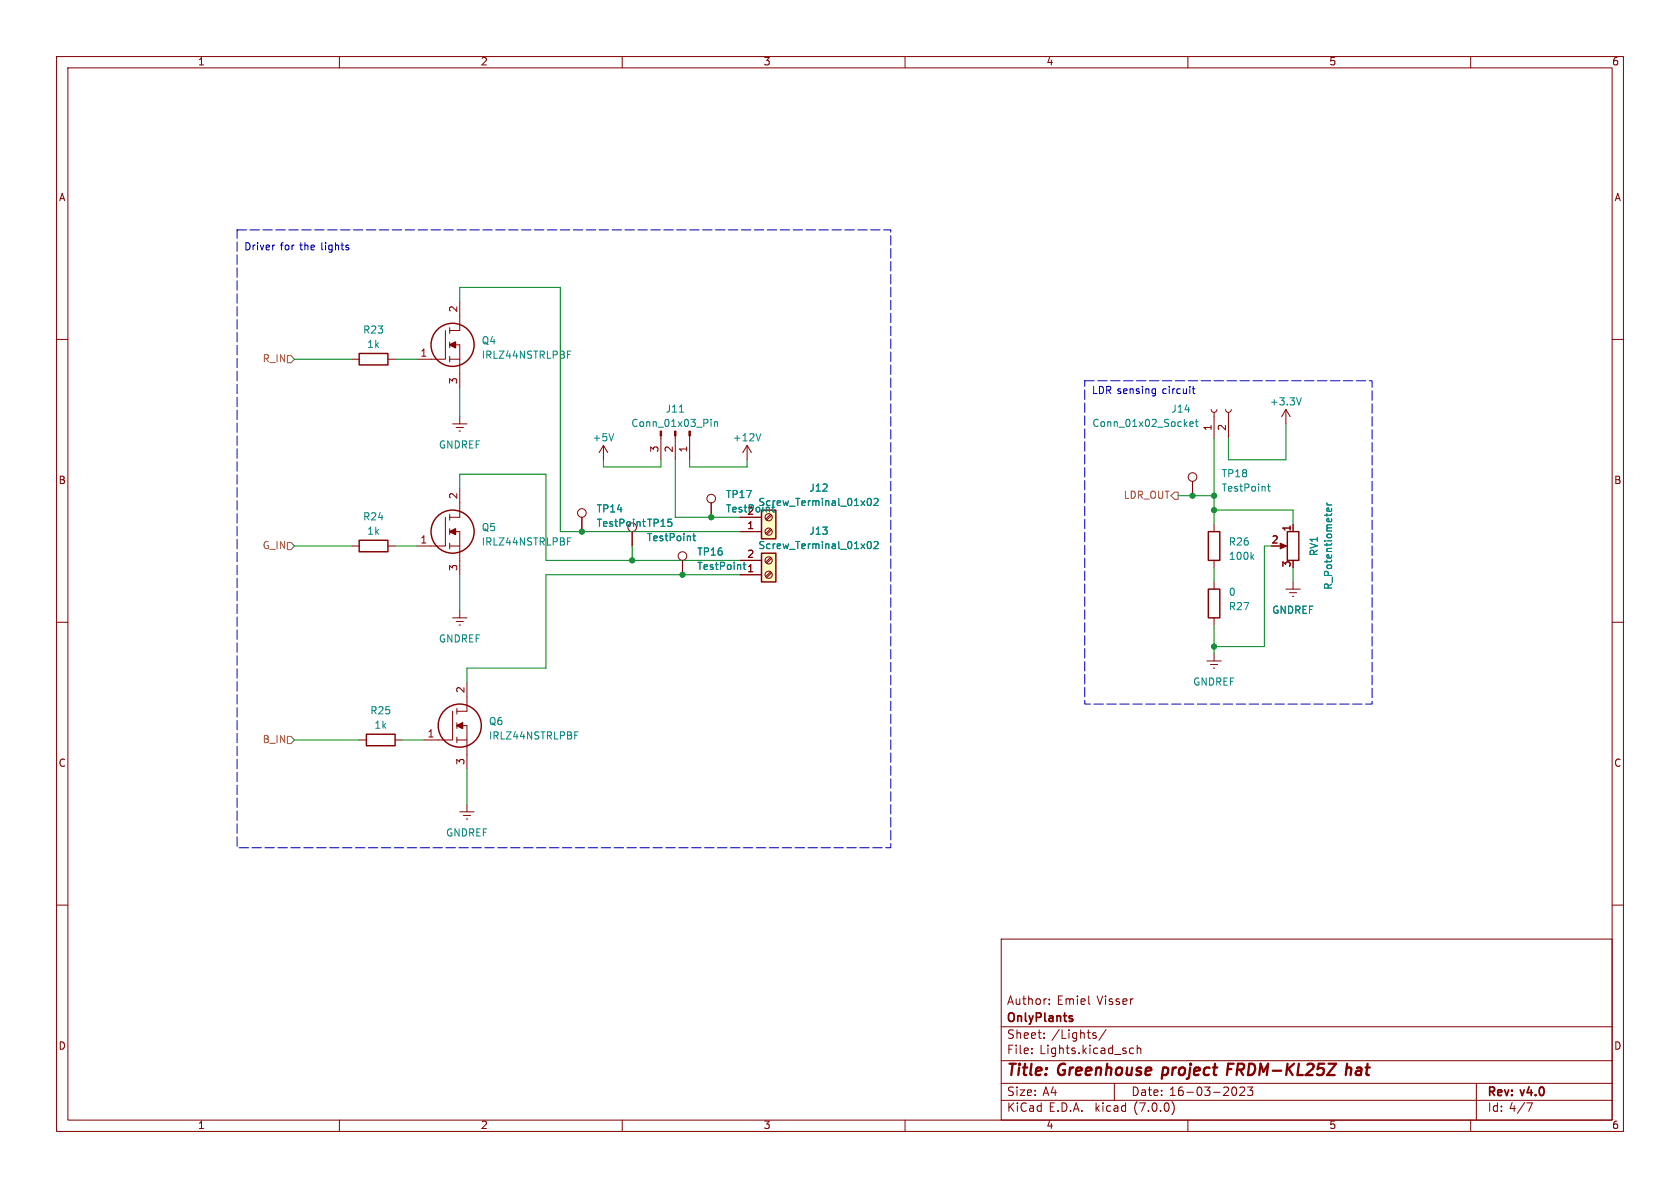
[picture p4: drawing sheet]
<svg xmlns="http://www.w3.org/2000/svg" width="297mm" height="210mm" viewBox="0 0 297 210" stroke-linecap="round" stroke-linejoin="round" font-family="sans-serif">
<g fill="none" stroke="#840000" stroke-width=".18">
<path d="M10 10h277v190h-277zM12 12h273v186h-273zM60 10v2M110 10v2M160 10v2M210 10v2M260 10v2M10 60h2M78.7 58.4v5.1h-5M79.5 57.9v1M81.3 53.3v5.1h-1.8M285 60h2"/>
<path d="M62.2 63.5h1.3M68.6 63.5h1.2M79.5 63.5h1.8M79.5 60.5v1M79.5 63v1M79.5 61h1.8v7.6M80 74.9h2.5M80.6 75.6h1.3M81.2 76.2h.2M81.3 73.7v1.2M106.7 78.7l-.8 1.3M106.7 78.7v2.6"/>
<path d="M106.7 78.7l.7 1.3M116.8 77.1v4.2M119.4 77.1v4.2M121.9 77.1v4.2M132.1 78.7l-.8 1.3M132.1 78.7v2.6M132.1 78.7l.7 1.3M214.1 72.4l.2 .3 .3 .2 .4-.1 .1-.4M214.6 72.9v4.6M216.7 72.4l.1 .3 .4 .2 .3-.1 .2-.4M217.2 72.9v4.6M227.3 72.4l-.7 1.3"/>
<path d="M227.3 72.4v2.5M227.3 72.4l.8 1.3M62.2 96.5h1.3M68.6 96.5h1.2M78.7 91.4v5.1h-5M79.5 90.9v1M79.5 93.5v1M79.5 96v1M79.5 94h1.8v7.6M79.5 96.5h1.8M81.3 86.4v5h-1.8M102.9 91.4v2.6"/>
<path d="M111.8 94v2.5M120.6 99.1v2.5M125.7 88.9v2.5M130.8 99.1h3.8M130.8 94h3.8M130.8 91.4h3.8M136.2 98.6l-.8 .8M136.2 90.9l-.8 .9M136.2 93.5l-.8 .8M136.4 98.7l-.9 .9M136.4 91.1l-.9 .8M136.4 93.6l-.9 .9"/>
<path d="M210.8 85.1v2.5M214.6 92.7v1.3M214.6 99.1v1.2M226.1 96.5h1M228.6 92.7v1.3M10 110h2M80 109.2h2.5M80.6 109.9h1.3M81.2 110.5h.2M81.3 108v1.2M130.8 101.6h3.8M136.2 101.1l-.8 .8"/>
<path d="M136.4 101.3l-.9 .8M213.4 116.8h2.5M214 117.5h1.3M214.5 118.1h.3M214.6 102.9v1.2M214.6 109.2v1.3M214.6 115.6v1.2M227.3 104.1h2.6M228 104.8h1.2M228.5 105.4h.2M228.6 102.9v1.2M285 110h2"/>
<path d="M63.5 130.8h1.3M69.8 130.8h1.3M80 125.7v5.1h-5.1M80.8 128.3h1.7v7.6M80.8 125.2v1M80.8 127.8v1M80.8 130.3v1M80.8 130.8h1.7M82.5 120.7v5h-1.7M10 160h2M81.3 143.5h2.5M81.9 144.1h1.3"/>
<path d="M82.4 144.8h.3M82.5 142.2v1.3M285 160h2M177 166h108v32h-108zM185.5 177.4v.2M185.5 176.6v.2M192.5 177.5l.2 .1M60 198v2M110 198v2M160 198v2M177 194.5h108M177 191.5h108"/>
<path d="M177 187.5h108M177 181.5h108M182.4 186.1v.2M182.4 185.3v.2M184.6 183.4v.2M184.6 182.6v.2M193.4 183.1h.4v.2l-.2 .3h-.3M193.4 182.6h.4M195.5 182l-1.2 1.9M197 191.5v3M199.8 186.1l.2 .2 .4-.1M200.4 185.3h-.4l-.2 .1"/>
<path d="M201 185.4l.3-.1h.3l.1 1M201 184.8v1.5M207.2 194.8a1.74 1.74 0 0 1 0 2.2M210 198v2M218 192.2h.1a.81 .81 0 0 1 .6 .6 .81 .81 0 0 1-.3 .8h-.4M219.2 192.3l.6-.1 .2 .1v.3l-.9 1.1h.9M220.5 192.2h1l-.5 .5 .4 .2v.6l-.2 .2h-.4l-.3-.2M260 198v2M261 191.5v6.5M270.9 195l-.6 1.5"/>
<circle cx="102.9" cy="90.7" r=".76"/>
<circle cx="120.6" cy="98.3" r=".76"/>
<circle cx="125.7" cy="88.1" r=".76"/>
<circle cx="135.9" cy="99.1" r=".63"/>
<circle cx="135.9" cy="91.4" r=".63"/>
<circle cx="135.9" cy="94" r=".63"/>
<circle cx="210.8" cy="84.3" r=".76"/>
<circle cx="135.9" cy="101.6" r=".63"/>
</g>
<path d="M217 189h.7M218.1 188h-1l-.2 2M238.1 188.9a.49 .49 0 0 1 .8 .1l-.1 1M238.2 188l-.3 2" fill="none" stroke="#840000" stroke-width=".4"/>
<path d="M189.4 179.6h.2M189.4 180.1l.2 .2-.2 .3" fill="none" stroke="#840000" stroke-width=".3"/>
<g fill="#840000" stroke="#840000" stroke-width=".18">
<path d="M116.7 76.2h.3v.9h-.3z"/>
<path d="M119.3 76.2h.2v.9h-.2z"/>
<path d="M121.8 76.2h.2v.9h-.2z"/>
<path d="M226.3 96l1.2 .5-1.2 .5z"/>
</g>
<g fill="none" stroke="#008484" stroke-width=".18">
<path d="M100.3 62.7h.5M100.3 62.1h.6M108.5 76.7l-.4 1.2M120.1 72.9h.7M125.7 74.1v.1M125.7 74.6v.8M126.3 74.6v.8M126.3 74.7l.2-.1h.3v.8M134.5 76.7l-.4 1.2M210.3 75l.7-.1-.1-.3h-.4l-.2 .1 .1 .6h.5M211.3 74.6h.5M211.5 74.1v1.1l.3 .2"/>
<path d="M230.1 70.3l-.5 1.3M100.3 95.7h.5M100.3 95.1h.6M113.6 92.2h.5M122.5 94.7h.5M122.7 94.3v1.1l.3 .2M131.4 99.8h.4M131.5 99.4l.1 1.2M153.4 88.2l.2-.1a.68 .68 0 0 1 .4 .6 .68 .68 0 0 1-.4 .7l-.2-.2-.1-.3zM153.4 95.8l.2-.1a.68 .68 0 0 1 .4 .7 .68 .68 0 0 1-.4 .6l-.2-.1-.1-.4zM154.5 95.8l.5-.1 .2 .4-.7 .9h.7M154.5 88.2l.5-.1 .2 .4-.7 .9h.7"/>
<path d="M221.3 98.4l.4 .5M221.7 98l-.5 .5M224.1 86h.5M224.3 85.6v1l.3 .2M234.6 88.9l.2 .4M234.6 89.3h.8M235.4 89.9v.3l-.2 .2h-.6v-.5l.3-.1 .1 .6M101.6 130h.4M101.6 129.4h.6"/>
</g>
<g fill="none" stroke="#840000" stroke-width=".25">
<path d="M63.5 62.5h5.1v2h-5.1zM63.5 95.5h5.1v2h-5.1zM134.6 97.8h2.6v5.1h-2.6zM134.6 90.2h2.6v5.1h-2.6zM213.6 94h2v5.1h-2zM227.6 94h2v5.1h-2zM213.6 104.1h2v5.1h-2zM64.8 129.8h5v2h-5z"/>
<circle cx="80" cy="61" r="3.8"/>
<circle cx="80" cy="94" r="3.8"/>
<circle cx="81.3" cy="128.3" r="3.8"/>
</g>
<g fill="#840000" stroke="#840000" stroke-width=".25">
<path d="M79.5 61l1-.5v1z"/>
<path d="M80.8 128.3l1-.5v1z"/>
<path d="M79.5 94l1-.5v1z"/>
</g>
<g fill="#ffffc2" stroke="#ffffc2" stroke-width=".18">
<path d="M134.6 97.8h2.6v5.1h-2.6z"/>
<path d="M134.6 90.2h2.6v5.1h-2.6z"/>
</g>
<path d="M50.8 62.9h.6l.7 .6-.7 .6h-.6zM50.8 95.9h.6l.7 .6-.7 .7h-.6zM207.6 87h.7v1.3h-.7l-.6-.7zM50.8 130.2h.6l.7 .6-.7 .6h-.6z" fill="none" stroke="#848400" stroke-width=".18"/>
<path d="M48.4 43.3h.2M61.6 43.8v.3M203.9 68.7l.4 .1M204.3 68.7v1.1l-.3 .2M204.3 69.5l-.4 .1M210.8 68.7h.5M211 68.3v1.1l.3 .2" fill="none" stroke="#0000c2" stroke-width=".18"/>
<path d="M41.9 40.6h115.6v109.3h-115.6v-109.3M191.8 67.3h50.8v57.2h-50.8v-57.2" fill="none" stroke="#0000c2" stroke-width=".18" stroke-dasharray="1.7 .6"/>
<g fill="none" stroke="#008400" stroke-width=".18">
<path d="M81.3 53.3v-2.5h17.8v43.2h31.7M52.1 63.5h10.1M69.8 63.5h3.9M81.3 68.6v5.1M214.6 77.5v15.2M227.3 74.9v6.4h-10.1v-3.8M52.1 96.5h10.1M69.8 96.5h3.9M81.3 86.4v-2.6h15.2v15.3h34.3M106.7 81.3v1.3h10.1v-1.3M111.8 96.5v2.6M119.4 81.3v10.1h11.4"/>
<path d="M121.9 81.3v1.3h10.2v-1.3M208.3 87.6h6.3M214.6 90.2h14v2.5M224.8 96.5h-1.3v17.8h-8.9M81.3 101.6v6.4M130.8 101.6h-34.3v16.5h-14v2.6M214.6 100.3v2.6M214.6 110.5v5.1M228.6 100.3v2.6M52.1 130.8h11.4M71.1 130.8h3.8M82.5 135.9v6.3"/>
</g>
<g fill="#008400" stroke="#008400" stroke-width=".18">
<circle cx="102.9" cy="94" r=".46"/>
<circle cx="125.7" cy="91.4" r=".46"/>
<circle cx="214.6" cy="90.2" r=".46"/>
<circle cx="214.6" cy="87.6" r=".46"/>
<circle cx="214.6" cy="114.3" r=".46"/>
<circle cx="210.8" cy="87.6" r=".46"/>
<circle cx="111.8" cy="99.1" r=".46"/>
<circle cx="120.6" cy="101.6" r=".46"/>
</g>
<g font-size="2.8" fill="#840000">
<text x="178" y="190.8">Title:</text>
<text x="187.1" y="190.8">Greenhouse</text>
<text x="206.2" y="190.8">project</text>
<text x="218.2" y="190.8">FRDM-KL25Z</text>
<text x="239.8" y="190.8">hat</text>
</g>
<g font-size="2.1" fill="#840000">
<text x="178" y="177.9">Author:</text>
<text x="186.8" y="177.9">Emiel</text>
<text x="194" y="177.9">Visser</text>
<text x="178" y="183.9">Sheet:</text>
<text x="178" y="181.1">OnlyPlants</text>
<text x="185.9" y="183.9">/Lights/</text>
<text x="178" y="186.6">File:</text>
<text x="183.8" y="186.6">Lights.kicad_sch</text>
<text x="178" y="196.8">KiCad</text>
<text x="178" y="194">Size:</text>
<text x="184.3" y="194">A4</text>
<text x="185.4" y="196.8">E.D.A.</text>
<text x="193.7" y="196.8">kicad</text>
<text x="200" y="194">Date:</text>
<text x="200.6" y="196.8">(7.0.0)</text>
<text x="206.7" y="194">16-03-2023</text>
<text x="263" y="194.2">Rev:</text>
<text x="263" y="196.8">Id: 4/7</text>
<text x="269" y="194.2">v4.0</text>
</g>
<g font-size="1.8" fill="#840000">
<text x="35" y="11.8">1</text>
<text x="85" y="11.8">2</text>
<text x="135" y="11.8">3</text>
<text x="185" y="11.8">4</text>
<text x="235" y="11.8">5</text>
<text x="285" y="11.8">6</text>
<text x="10.4" y="35.8">A</text>
<text x="285.4" y="35.8">A</text>
<text x="81" y="55.3" transform="rotate(-90 81 55.3)">2</text>
<text x="74.3" y="63.2">1</text>
<text x="81" y="68" transform="rotate(-90 81 68)">3</text>
<text x="214.4" y="76.2" transform="rotate(-90 214.4 76.2)">1</text>
<text x="216.9" y="76.2" transform="rotate(-90 216.9 76.2)">2</text>
<text x="116.6" y="80" transform="rotate(-90 116.6 80)">3</text>
<text x="119.1" y="80" transform="rotate(-90 119.1 80)">2</text>
<text x="121.7" y="80" transform="rotate(-90 121.7 80)">1</text>
<text x="10.3" y="85.8">B</text>
<text x="81" y="88.3" transform="rotate(-90 81 88.3)">2</text>
<text x="285.3" y="85.8">B</text>
<text x="132" y="93.7">1</text>
<text x="228.3" y="94" transform="rotate(-90 228.3 94)">1</text>
<text x="74.3" y="96.3">1</text>
<text x="81" y="101" transform="rotate(-90 81 101)">3</text>
<text x="132" y="98.8">2</text>
<text x="224.8" y="96.3">2</text>
<text x="228.3" y="100.4" transform="rotate(-90 228.3 100.4)">3</text>
<text x="82.3" y="122.6" transform="rotate(-90 82.3 122.6)">2</text>
<text x="75.5" y="130.6">1</text>
<text x="10.3" y="135.8">C</text>
<text x="82.3" y="135.3" transform="rotate(-90 82.3 135.3)">3</text>
<text x="285.3" y="135.8">C</text>
<text x="10.3" y="185.8">D</text>
<text x="285.3" y="185.8">D</text>
<text x="35" y="199.8">1</text>
<text x="85" y="199.8">2</text>
<text x="135" y="199.8">3</text>
<text x="185" y="199.8">4</text>
<text x="235" y="199.8">5</text>
<text x="285" y="199.8">6</text>
</g>
<g font-size="1.8" fill="#0000c2">
<text x="43.2" y="44.5">Driver</text>
<text x="49.6" y="44.5">for</text>
<text x="53.1" y="44.5">the</text>
<text x="57" y="44.5">lights</text>
<text x="193" y="69.9">LDR sensing</text>
<text x="205.6" y="69.9">circuit</text>
</g>
<g font-size="1.8" fill="#008484">
<text x="64.1" y="59.2">R23</text>
<text x="64.9" y="61.8">1k</text>
<text x="85.1" y="61.2">Q4</text>
<text x="85.1" y="63.7">IRLZ44NSTRLPBF</text>
<text x="224.4" y="71.9">+3.3V</text>
<text x="111.5" y="75.8">Conn_01x03_Pin</text>
<text x="117.6" y="73.2">J11</text>
<text x="193" y="75.8">Conn_01x02_Socket</text>
<text x="207" y="73.2">J14</text>
<text x="77.5" y="79.6">GNDREF</text>
<text x="104.7" y="78.3">+5V</text>
<text x="129.5" y="78.3">+12V</text>
<text x="128.3" y="88.3">TP17</text>
<text x="134" y="89.7">Screw_Terminal_01x02</text>
<text x="143" y="87.2">J12</text>
<text x="215.9" y="84.6">TP18</text>
<text x="215.9" y="87.2">TestPoint</text>
<text x="64.1" y="92.3">R24</text>
<text x="64.9" y="94.8">1k</text>
<text x="85.1" y="94.2">Q5</text>
<text x="105.4" y="90.9">TP14</text>
<text x="105.4" y="93.4">TestPoint</text>
<text x="114.3" y="93.4">TP15</text>
<text x="114.3" y="95.9">TestPoint</text>
<text x="128.3" y="90.9">TestPoint</text>
<text x="132" y="91.2">2</text>
<text x="143" y="94.8">J13</text>
<text x="85.1" y="96.7">IRLZ44NSTRLPBF</text>
<text x="123.2" y="98.5">TP16</text>
<text x="123.2" y="101">TestPoint</text>
<text x="132" y="101.3">1</text>
<text x="134" y="97.3">Screw_Terminal_01x02</text>
<text x="217.2" y="96.7">R26</text>
<text x="217.2" y="99.3">100k</text>
<text x="233.2" y="98.4" transform="rotate(-90 233.2 98.4)">RV1</text>
<text x="217.2" y="105.6">0</text>
<text x="235.8" y="104.3" transform="rotate(-90 235.8 104.3)">R_Potentiometer</text>
<text x="77.5" y="113.9">GNDREF</text>
<text x="217.2" y="108.1">R27</text>
<text x="224.8" y="108.8">GNDREF</text>
<text x="210.9" y="121.5">GNDREF</text>
<text x="65.4" y="126.6">R25</text>
<text x="66.1" y="129.1">1k</text>
<text x="86.4" y="128.5">Q6</text>
<text x="86.4" y="131">IRLZ44NSTRLPBF</text>
<text x="78.8" y="148.1">GNDREF</text>
</g>
<g font-size="1.8" fill="#848400">
<text x="46.3" y="64.3">R_IN</text>
<text x="198.5" y="88.5">LDR_OUT</text>
<text x="46.3" y="97.3">G_IN</text>
<text x="46.3" y="131.6">B_IN</text>
</g>
</svg>
